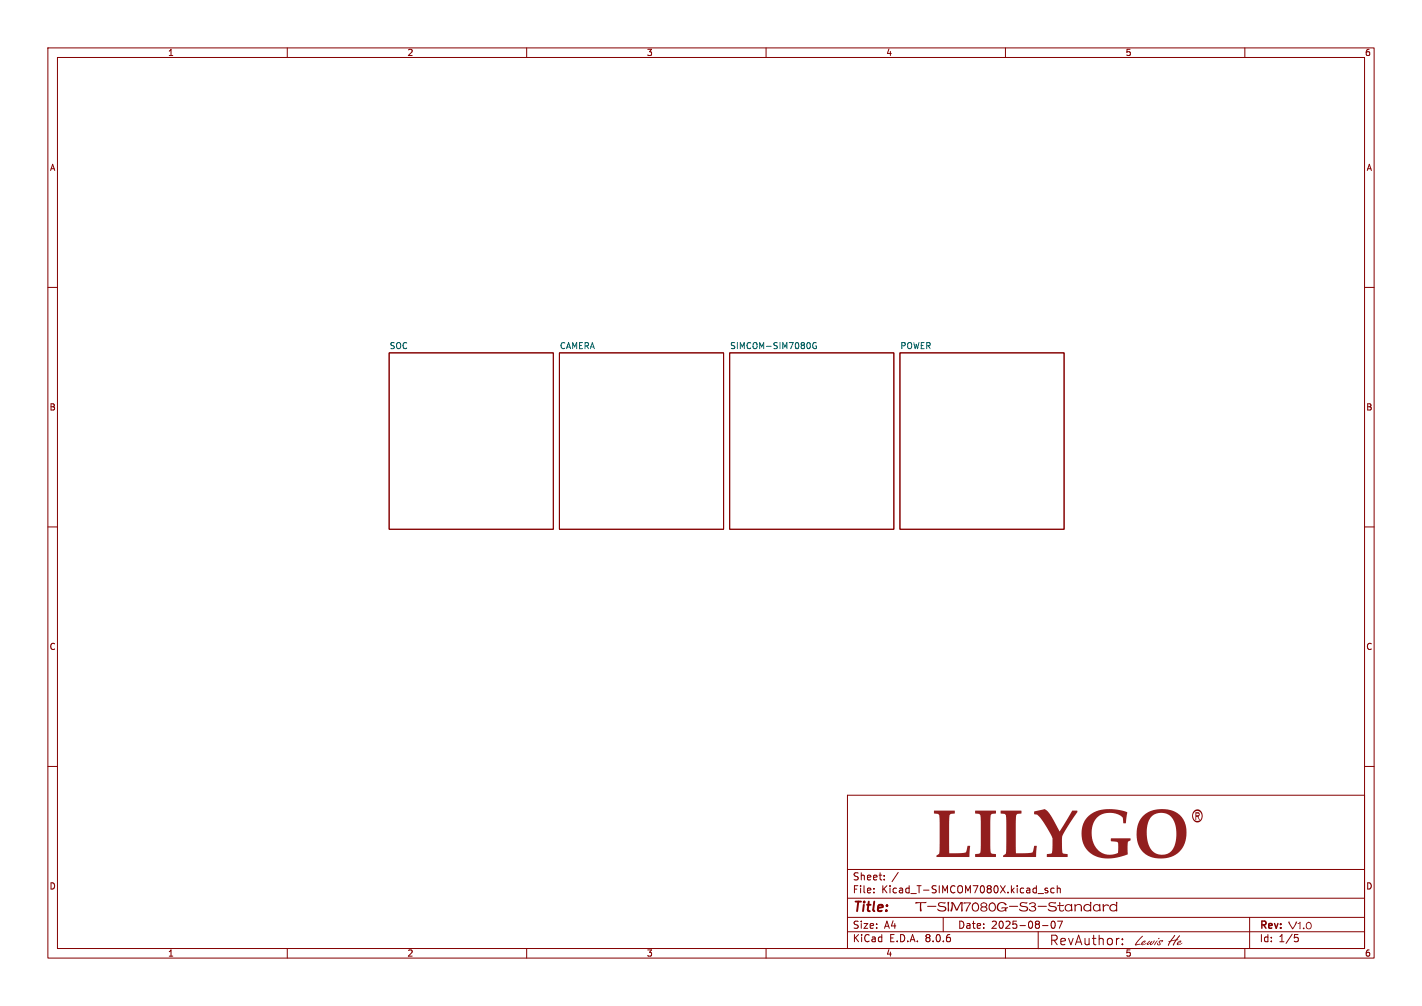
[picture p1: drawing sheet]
<svg xmlns="http://www.w3.org/2000/svg" width="297mm" height="210mm" viewBox="0 0 297 210" stroke-linecap="round" stroke-linejoin="round" font-family="sans-serif">
<g fill="none" stroke="#840000" stroke-width=".21">
<path d="M10 10h277v190h-277zM12 12h273v186h-273zM60 10v2M110 10v2M160 10v2M210 10v2M260 10v2M10 60h2M285 60h2M10 110h2M285 110h2M10 160h2"/>
<path d="M285 160h2M177 166h108v32h-108zM60 198v2M110 198v2M160 198v2M177 194.5h108M177 191.5h108M177 187.5h108M177 181.5h108M182.5 186.3v.1M182.5 185.5v.1M184.7 183.6v.1"/>
<path d="M184.7 182.8v.1M187.6 182.1l-1.3 2M197 191.5v3M210 198v2M216.8 194.5v3.6M217.7 193.2h1.2M219.7 192.4a.89 .89 0 0 0 .3 1.4 1 1 0 0 0 .2-1.4M221.9 192.3l-.7 1.5M233.6 195.9h.2M234.4 197v.2M234.4 196v.2M260 198v2"/>
<path d="M261 191.5v6.5M270.9 195.7l.3 .3v.3l-.3 .3h-.4"/>
</g>
<path d="M249.4 169.3a1.17 1.17 0 0 1 1.5 0 1.17 1.17 0 0 1 .2 1.4 1.1 1.1 0 0 1-1.3 1 1.1 1.1 0 0 1-.8-1.4h.2a.95 .95 0 0 0 1.1 1.1 .95 .95 0 0 0 .6-1.5 .89 .89 0 0 0-1-.6 .89 .89 0 0 0-.7 1h-.2v-.4z" fill="#840000"/>
<path d="M81.3 73.7h34.3v36.8h-34.3zM116.8 73.7h34.3v36.8h-34.3zM152.4 73.7h34.3v36.8h-34.3zM188 73.7h34.2v36.8h-34.2z" fill="none" stroke="#840000" stroke-width=".21"/>
<path d="M169.2 71.8v.7M170.5 71.6a.58 .58 0 0 0-.8 .6 .58 .58 0 0 0 .8 .5v-.5h-.2" fill="none" stroke="#006464" stroke-width=".21"/>
<text font-size="13.9" fill="#840000" x="194.6" y="181.9">LILYGO</text>
<text font-size="3.5" fill="#840000" x="191.1" y="191.1">T-SIM7080G-S3-Standard</text>
<g font-size="3.2" fill="#840000">
<text x="237.2" y="198.4">Lewis</text>
<text x="244" y="198.4">He</text>
</g>
<g font-size="2.8" fill="#840000">
<text x="178" y="190.9">Title:</text>
<text x="219.1" y="197.5">RevAuthor:</text>
<text x="269" y="194.6">V1.0</text>
</g>
<g font-size="2.1" fill="#840000">
<text x="178" y="184">Sheet:</text>
<text x="178" y="186.7">File:</text>
<text x="184.1" y="186.7">Kicad_T-SIMCOM7080X.kicad_sch</text>
<text x="178" y="196.9">KiCad</text>
<text x="178" y="194.1">Size:</text>
<text x="184.7" y="194.1">A4</text>
<text x="185.7" y="196.9">E.D.A.</text>
<text x="193.3" y="196.9">8.0.6</text>
<text x="200" y="194.1">Date:</text>
<text x="207" y="194.1">2025-08-07</text>
<text x="263" y="194.3">Rev:</text>
<text x="263" y="196.9">Id:</text>
<text x="267.1" y="196.9">1/5</text>
</g>
<g font-size="1.8" fill="#840000">
<text x="35" y="11.9">1</text>
<text x="85" y="11.9">2</text>
<text x="135" y="11.9">3</text>
<text x="185" y="11.9">4</text>
<text x="235" y="11.9">5</text>
<text x="285" y="11.9">6</text>
<text x="10.3" y="35.9">A</text>
<text x="285.3" y="35.9">A</text>
<text x="10.3" y="85.9">B</text>
<text x="285.3" y="85.9">B</text>
<text x="10.3" y="135.9">C</text>
<text x="285.3" y="135.9">C</text>
<text x="10.3" y="185.9">D</text>
<text x="285.3" y="185.9">D</text>
<text x="35" y="199.9">1</text>
<text x="85" y="199.9">2</text>
<text x="135" y="199.9">3</text>
<text x="185" y="199.9">4</text>
<text x="235" y="199.9">5</text>
<text x="285" y="199.9">6</text>
</g>
<g font-size="1.8" fill="#006464">
<text x="81.3" y="72.9">SOC</text>
<text x="116.8" y="72.9">CAMERA</text>
<text x="152.4" y="72.9">SIMCOM-SIM7080G</text>
<text x="188" y="72.9">POWER</text>
</g>
</svg>
